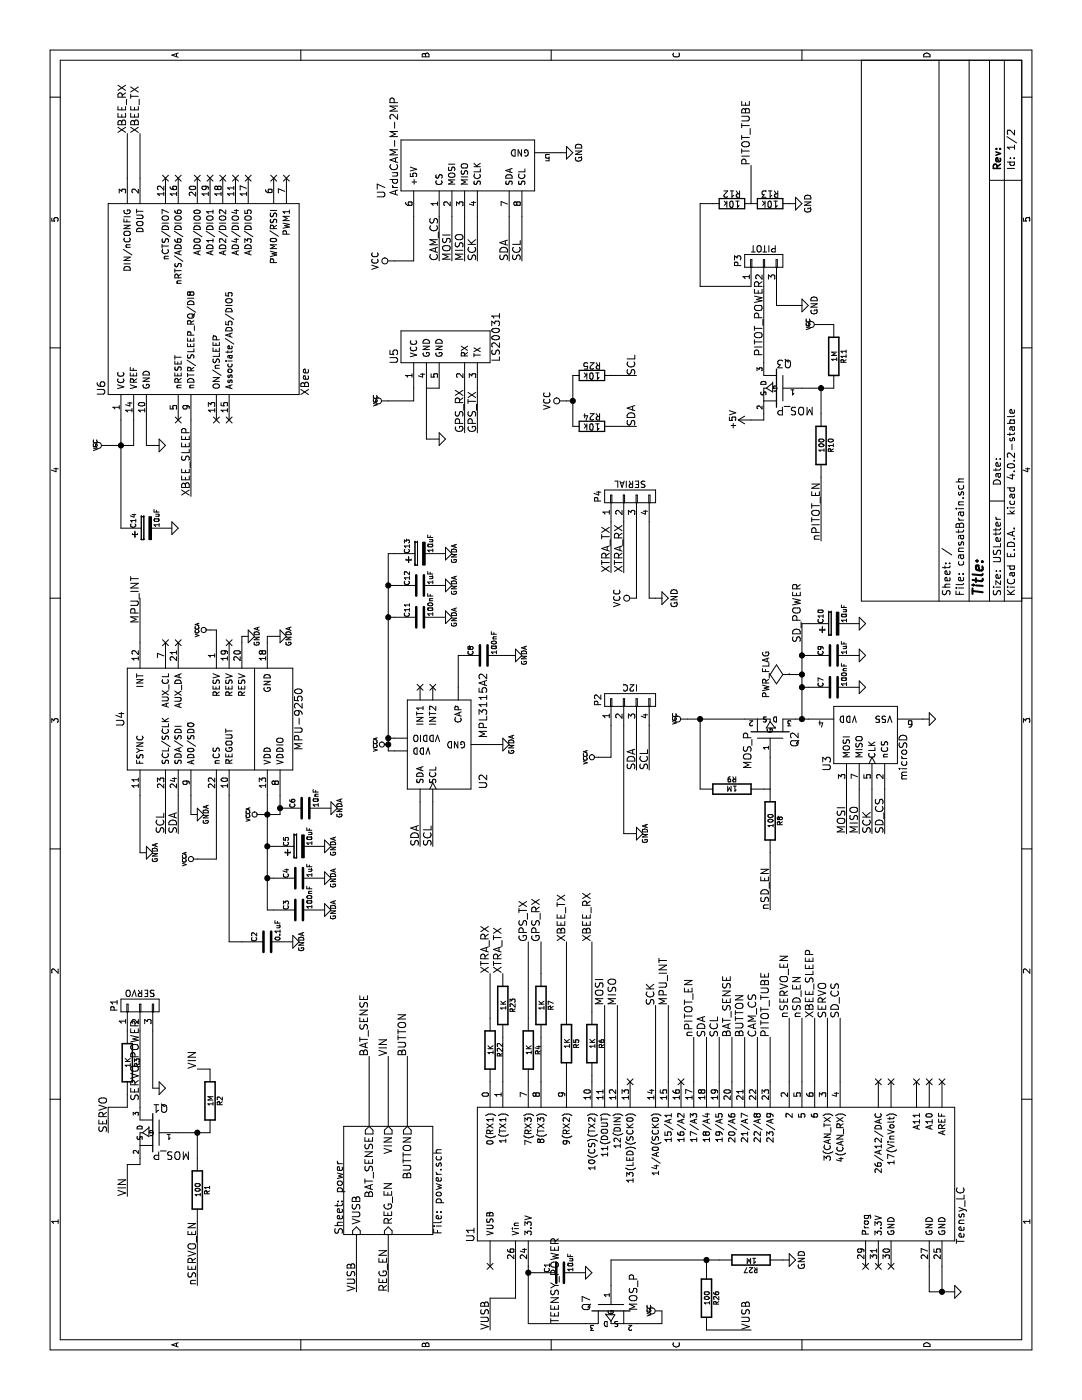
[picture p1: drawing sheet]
EESchema Schematic File Version 2
LIBS:cansatBrain-rescue
LIBS:power
LIBS:device
LIBS:transistors
LIBS:conn
LIBS:linear
LIBS:regul
LIBS:74xx
LIBS:cmos4000
LIBS:adc-dac
LIBS:memory
LIBS:xilinx
LIBS:microcontrollers
LIBS:dsp
LIBS:microchip
LIBS:analog_switches
LIBS:motorola
LIBS:texas
LIBS:intel
LIBS:audio
LIBS:interface
LIBS:digital-audio
LIBS:philips
LIBS:display
LIBS:cypress
LIBS:siliconi
LIBS:opto
LIBS:atmel
LIBS:contrib
LIBS:valves
LIBS:teensy_3.1
LIBS:cc2541
LIBS:misc
LIBS:MPU-9250
LIBS:p8x32a-lqfp
LIBS:xbee
LIBS:mpl3115a2
LIBS:microsd
LIBS:ls20031
LIBS:tmp102
LIBS:tps63031
LIBS:smartercopter-cache
LIBS:dc-dc
LIBS:cansatBrain-cache
EELAYER 25 0
EELAYER END
$Descr USLetter 11000 8500
encoding utf-8
Sheet 1 2
Title ""
Date ""
Rev ""
Comp ""
Comment1 ""
Comment2 ""
Comment3 ""
Comment4 ""
$EndDescr
$Comp
L GND-RESCUE-cansatBrain #PWR01
U 1 1
P 850 7500
F 0 "#PWR01" H 850 7500 30  0001 C CNN
F 1 "GND" H 850 7430 30  0001 C CNN
F 2 "" H 850 7500 60  0000 C CNN
F 3 "" H 850 7500 60  0000 C CNN
	1    850  7500
	1    0    0    -1  
$EndComp
$Comp
L MPU-9250 U4
U 1 1
P 5350 1650
F 0 "U4" H 5350 2350 60  0000 C CNN
F 1 "MPU-9250" H 5350 950 60  0000 C CNN
F 2 "hlib:QFN-24_3x3MM" H 5450 1750 60  0001 C CNN
F 3 "" H 5450 1750 60  0000 C CNN
F 4 "MPU-9250" H 5350 1650 60  0001 C CNN "manf#"
	1    5350 1650
	1    0    0    -1  
$EndComp
$Comp
L XBee U6
U 1 1
P 8650 1600
F 0 "U6" H 7950 2400 60  0000 C CNN
F 1 "XBee" H 8000 800 60  0000 C CNN
F 2 "hlib:xbee" H 9350 1050 60  0001 C CNN
F 3 "" H 9350 1050 60  0000 C CNN
	1    8650 1600
	1    0    0    -1  
$EndComp
$Comp
L MPL3115A2 U2
U 1 1
P 5150 3450
F 0 "U2" H 4800 3100 60  0000 L CNN
F 1 "MPL3115A2" H 5200 3100 60  0000 L CNN
F 2 "MPL3115A2:LGA8" H 6400 1700 60  0001 C CNN
F 3 "" H 6400 1700 60  0000 C CNN
	1    5150 3450
	1    0    0    -1  
$EndComp
$Comp
L microSD U3
U 1 1
P 5250 6800
F 0 "U3" H 5000 7100 60  0000 C CNN
F 1 "microSD" H 5050 6500 60  0000 C CNN
F 2 "hlib:HRS_DM3CS-SF" H 4950 6750 60  0001 C CNN
F 3 "" H 4950 6750 60  0000 C CNN
F 4 "DM3CS-SF" H 5250 6800 60  0001 C CNN "manf#"
	1    5250 6800
	1    0    0    -1  
$EndComp
$Comp
L LS20031 U5
U 1 1
P 8250 3500
F 0 "U5" H 8200 3900 60  0000 C CNN
F 1 "LS20031" H 8350 3100 60  0000 C CNN
F 2 "Pin_Headers:Pin_Header_Straight_1x05" H 7900 3550 60  0001 C CNN
F 3 "" H 7900 3550 60  0000 C CNN
	1    8250 3500
	1    0    0    -1  
$EndComp
$Comp
L Teensy_LC U1
U 1 1
P 1800 5300
F 0 "U1" H 1300 6900 60  0000 C CNN
F 1 "Teensy_LC" H 1450 3050 60  0000 C CNN
F 2 "hlib:Teensy_3.1" H 1650 5900 60  0001 C CNN
F 3 "" H 1650 5900 60  0000 C CNN
	1    1800 5300
	1    0    0    -1  
$EndComp
Text Label 550  3850 0    60   ~ 0
VUSB
$Comp
L VCC #PWR02
U 1 1
P 700 5200
F 0 "#PWR02" H 700 5300 30  0001 C CNN
F 1 "VCC" H 700 5300 30  0000 C CNN
F 2 "" H 700 5200 60  0000 C CNN
F 3 "" H 700 5200 60  0000 C CNN
	1    700  5200
	1    0    0    -1  
$EndComp
Text Label 2850 5550 0    60   ~ 0
SDA
Text Label 2850 5650 0    60   ~ 0
SCL
$Comp
L R-RESCUE-cansatBrain R5
U 1 1
P 2800 4450
F 0 "R5" V 2880 4450 40  0000 C CNN
F 1 "1K" V 2807 4451 40  0000 C CNN
F 2 "Resistors_SMD:R_0402" V 2730 4450 30  0001 C CNN
F 3 "" H 2800 4450 30  0000 C CNN
	1    2800 4450
	0    1    1    0   
$EndComp
$Comp
L R-RESCUE-cansatBrain R6
U 1 1
P 2800 4650
F 0 "R6" V 2880 4650 40  0000 C CNN
F 1 "1K" V 2807 4651 40  0000 C CNN
F 2 "Resistors_SMD:R_0402" V 2730 4650 30  0001 C CNN
F 3 "" H 2800 4650 30  0000 C CNN
	1    2800 4650
	0    1    1    0   
$EndComp
Text Label 3600 4650 0    60   ~ 0
XBEE_RX
Text Label 3600 4450 0    60   ~ 0
XBEE_TX
$Comp
L R-RESCUE-cansatBrain R4
U 1 1
P 2750 4150
F 0 "R4" V 2830 4150 40  0000 C CNN
F 1 "1K" V 2757 4151 40  0000 C CNN
F 2 "Resistors_SMD:R_0402" V 2680 4150 30  0001 C CNN
F 3 "" H 2750 4150 30  0000 C CNN
	1    2750 4150
	0    1    1    0   
$EndComp
$Comp
L R-RESCUE-cansatBrain R7
U 1 1
P 3100 4250
F 0 "R7" V 3180 4250 40  0000 C CNN
F 1 "1K" V 3107 4251 40  0000 C CNN
F 2 "Resistors_SMD:R_0402" V 3030 4250 30  0001 C CNN
F 3 "" H 3100 4250 30  0000 C CNN
	1    3100 4250
	0    1    1    0   
$EndComp
Text Label 3600 4250 0    60   ~ 0
GPS_RX
Text Label 3600 4150 0    60   ~ 0
GPS_TX
Text Label 7600 3750 0    60   ~ 0
GPS_TX
Text Label 7600 3650 0    60   ~ 0
GPS_RX
Wire Wire Line
	850  7300 850  7500
Wire Wire Line
	850  7300 1050 7300
Wire Wire Line
	1050 7400 850  7400
Connection ~ 850  7400
Wire Wire Line
	2500 5550 2850 5550
Wire Wire Line
	2500 5650 2850 5650
Wire Wire Line
	4700 3300 4350 3300
Wire Wire Line
	4350 3400 4700 3400
Wire Wire Line
	4750 1300 4450 1300
Wire Wire Line
	4450 1400 4750 1400
Wire Wire Line
	2500 4450 2550 4450
Wire Wire Line
	2500 4650 2550 4650
Wire Wire Line
	3050 4450 3600 4450
Wire Wire Line
	3600 4650 3050 4650
Wire Wire Line
	3000 4150 3600 4150
Wire Wire Line
	3600 4250 3350 4250
Wire Wire Line
	2850 4250 2500 4250
Wire Wire Line
	7950 3650 7600 3650
Wire Wire Line
	7950 3750 7600 3750
Wire Wire Line
	9600 1000 9950 1000
Wire Wire Line
	9600 1100 9950 1100
Text Label 9950 1100 0    60   ~ 0
XBEE_TX
Text Label 9950 1000 0    60   ~ 0
XBEE_RX
Wire Wire Line
	7950 3250 7850 3250
Wire Wire Line
	7850 3250 7850 3050
$Comp
L VCC #PWR03
U 1 1
P 7850 3050
F 0 "#PWR03" H 7850 3150 30  0001 C CNN
F 1 "VCC" H 7850 3150 30  0000 C CNN
F 2 "" H 7850 3050 60  0000 C CNN
F 3 "" H 7850 3050 60  0000 C CNN
	1    7850 3050
	1    0    0    -1  
$EndComp
Wire Wire Line
	7950 3450 7950 3350
$Comp
L GND-RESCUE-cansatBrain #PWR04
U 1 1
P 7550 3450
F 0 "#PWR04" H 7550 3450 30  0001 C CNN
F 1 "GND" H 7550 3380 30  0001 C CNN
F 2 "" H 7550 3450 60  0000 C CNN
F 3 "" H 7550 3450 60  0000 C CNN
	1    7550 3450
	1    0    0    -1  
$EndComp
Wire Wire Line
	7550 3450 7550 3350
Wire Wire Line
	7550 3350 7950 3350
$Comp
L GND-RESCUE-cansatBrain #PWR05
U 1 1
P 5350 7300
F 0 "#PWR05" H 5350 7300 30  0001 C CNN
F 1 "GND" H 5350 7230 30  0001 C CNN
F 2 "" H 5350 7300 60  0000 C CNN
F 3 "" H 5350 7300 60  0000 C CNN
	1    5350 7300
	1    0    0    -1  
$EndComp
Wire Wire Line
	5350 7300 5350 7250
Wire Wire Line
	2500 4850 3100 4850
Text Label 3100 4850 0    60   ~ 0
MISO
Wire Wire Line
	4800 6650 4450 6650
Wire Wire Line
	4450 6750 4800 6750
Wire Wire Line
	4800 6850 4450 6850
Text Label 4450 6650 0    60   ~ 0
MOSI
Text Label 4450 6750 0    60   ~ 0
MISO
Text Label 4450 6850 0    60   ~ 0
SCK
$Comp
L CONN_01X03 P1
U 1 1
P 3100 1100
F 0 "P1" H 3100 1300 50  0000 C CNN
F 1 "SERVO" V 3200 1100 50  0000 C CNN
F 2 "Pin_Headers:Pin_Header_Straight_1x03" H 3100 1100 60  0001 C CNN
F 3 "" H 3100 1100 60  0000 C CNN
	1    3100 1100
	1    0    0    -1  
$EndComp
Wire Wire Line
	2900 1200 2450 1200
Wire Wire Line
	2450 1200 2450 1250
$Comp
L GND-RESCUE-cansatBrain #PWR06
U 1 1
P 2450 1250
F 0 "#PWR06" H 2450 1250 30  0001 C CNN
F 1 "GND" H 2450 1180 30  0001 C CNN
F 2 "" H 2450 1250 60  0000 C CNN
F 3 "" H 2450 1250 60  0000 C CNN
	1    2450 1250
	1    0    0    -1  
$EndComp
Wire Wire Line
	2500 6500 3000 6500
Text Label 3000 6500 0    60   ~ 0
SERVO
$Comp
L MOS_P Q1
U 1 1
P 2100 1200
F 0 "Q1" H 2100 1390 60  0000 R CNN
F 1 "MOS_P" H 2100 1020 60  0000 R CNN
F 2 "SMD:SOT-23-3" H 2100 1200 60  0001 C CNN
F 3 "" H 2100 1200 60  0000 C CNN
F 4 "PMV48XP,215" H 2100 1200 60  0001 C CNN "manf#"
	1    2100 1200
	0    1    -1   0   
$EndComp
Wire Wire Line
	1850 1000 1850 1100
Wire Wire Line
	1850 1100 1900 1100
Wire Wire Line
	2300 1100 2900 1100
$Comp
L R-RESCUE-cansatBrain R2
U 1 1
P 2350 1650
F 0 "R2" V 2430 1650 40  0000 C CNN
F 1 "1M" V 2357 1651 40  0000 C CNN
F 2 "Resistors_SMD:R_0402" V 2280 1650 30  0001 C CNN
F 3 "" H 2350 1650 30  0000 C CNN
F 4 "RC0402JR-071ML" H 2350 1650 60  0001 C CNN "manf#"
	1    2350 1650
	0    1    1    0   
$EndComp
$Comp
L R-RESCUE-cansatBrain R3
U 1 1
P 2650 1000
F 0 "R3" V 2730 1000 40  0000 C CNN
F 1 "1K" V 2657 1001 40  0000 C CNN
F 2 "Resistors_SMD:R_0402" V 2580 1000 30  0001 C CNN
F 3 "" H 2650 1000 30  0000 C CNN
F 4 "RC0402JR-071KL" H 2650 1000 60  0001 C CNN "manf#"
	1    2650 1000
	0    1    1    0   
$EndComp
Wire Wire Line
	2400 1000 2300 1000
Wire Wire Line
	2300 1000 2300 850 
Wire Wire Line
	2300 850  2100 850 
Text Label 2100 850  0    60   ~ 0
SERVO
Wire Wire Line
	2100 1400 2100 1650
Wire Wire Line
	2100 1550 1900 1550
Connection ~ 2100 1550
$Comp
L R-RESCUE-cansatBrain R1
U 1 1
P 1650 1550
F 0 "R1" V 1730 1550 40  0000 C CNN
F 1 "100" V 1657 1551 40  0000 C CNN
F 2 "Resistors_SMD:R_0402" V 1580 1550 30  0001 C CNN
F 3 "" H 1650 1550 30  0000 C CNN
F 4 "CRG0402J100R/10" H 1650 1550 60  0001 C CNN "manf#"
	1    1650 1550
	0    1    1    0   
$EndComp
Wire Wire Line
	2600 1550 2600 1650
Wire Wire Line
	900  1550 1400 1550
Text Label 900  1550 0    60   ~ 0
nSERVO_EN
Wire Wire Line
	2500 6200 3000 6200
Text Label 3000 6200 0    60   ~ 0
nSERVO_EN
Wire Wire Line
	5100 3100 5100 3050
Wire Wire Line
	5100 3050 6650 3050
Wire Wire Line
	5200 3050 5200 3100
Connection ~ 5150 3050
Wire Wire Line
	5150 3800 5150 3950
Wire Wire Line
	4600 2050 4600 2200
Wire Wire Line
	4600 2200 4750 2200
Wire Wire Line
	3850 2100 4750 2100
Connection ~ 4600 2100
Wire Wire Line
	6000 2200 6000 2100
Wire Wire Line
	6000 2100 5950 2100
$Comp
L VCC #PWR07
U 1 1
P 7500 850
F 0 "#PWR07" H 7500 950 30  0001 C CNN
F 1 "VCC" H 7500 950 30  0000 C CNN
F 2 "" H 7500 850 60  0000 C CNN
F 3 "" H 7500 850 60  0000 C CNN
	1    7500 850 
	1    0    0    -1  
$EndComp
Wire Wire Line
	7500 850  7500 1050
Wire Wire Line
	6850 950  7700 950 
Wire Wire Line
	7500 1050 7700 1050
Connection ~ 7500 950 
$Comp
L GND-RESCUE-cansatBrain #PWR08
U 1 1
P 7500 1250
F 0 "#PWR08" H 7500 1250 30  0001 C CNN
F 1 "GND" H 7500 1180 30  0001 C CNN
F 2 "" H 7500 1250 60  0000 C CNN
F 3 "" H 7500 1250 60  0000 C CNN
	1    7500 1250
	1    0    0    -1  
$EndComp
Wire Wire Line
	7500 1250 7500 1150
Wire Wire Line
	7500 1150 7700 1150
$Comp
L MOS_P Q2
U 1 1
P 5250 6050
F 0 "Q2" H 5250 6240 60  0000 R CNN
F 1 "MOS_P" H 5250 5870 60  0000 R CNN
F 2 "SMD:SOT-23-3" H 5250 6050 60  0001 C CNN
F 3 "" H 5250 6050 60  0000 C CNN
	1    5250 6050
	1    0    0    1   
$EndComp
$Comp
L R-RESCUE-cansatBrain R8
U 1 1
P 4550 6050
F 0 "R8" V 4630 6050 40  0000 C CNN
F 1 "100" V 4557 6051 40  0000 C CNN
F 2 "Resistors_SMD:R_0402" V 4480 6050 30  0001 C CNN
F 3 "" H 4550 6050 30  0000 C CNN
	1    4550 6050
	0    1    1    0   
$EndComp
Wire Wire Line
	4300 6050 3850 6050
Text Label 3850 6050 0    60   ~ 0
nSD_EN
Wire Wire Line
	2500 5150 3100 5150
Text Label 3100 5150 0    60   ~ 0
SCK
Wire Wire Line
	2500 6300 3000 6300
Text Label 3000 6300 0    60   ~ 0
nSD_EN
Text Label 4450 1400 0    60   ~ 0
SDA
Text Label 4450 1300 0    60   ~ 0
SCL
Text Label 4350 3300 0    60   ~ 0
SDA
Text Label 4350 3400 0    60   ~ 0
SCL
$Comp
L R-RESCUE-cansatBrain R9
U 1 1
P 4800 5750
F 0 "R9" V 4880 5750 40  0000 C CNN
F 1 "1M" V 4807 5751 40  0000 C CNN
F 2 "Resistors_SMD:R_0402" V 4730 5750 30  0001 C CNN
F 3 "" H 4800 5750 30  0000 C CNN
	1    4800 5750
	1    0    0    -1  
$EndComp
$Comp
L VCC #PWR09
U 1 1
P 5350 5400
F 0 "#PWR09" H 5350 5500 30  0001 C CNN
F 1 "VCC" H 5350 5500 30  0000 C CNN
F 2 "" H 5350 5400 60  0000 C CNN
F 3 "" H 5350 5400 60  0000 C CNN
	1    5350 5400
	1    0    0    -1  
$EndComp
Wire Wire Line
	5350 5400 5350 5850
Wire Wire Line
	4800 5500 5350 5500
Connection ~ 5350 5500
Wire Wire Line
	4800 6000 4800 6050
Wire Wire Line
	4800 6050 5050 6050
$Comp
L VCCA #PWR010
U 1 1
P 5150 3050
F 0 "#PWR010" H 5150 3150 30  0001 C CNN
F 1 "VCCA" H 5150 3150 30  0000 C CNN
F 2 "" H 5150 3050 60  0000 C CNN
F 3 "" H 5150 3050 60  0000 C CNN
	1    5150 3050
	1    0    0    -1  
$EndComp
$Comp
L VCCA #PWR011
U 1 1
P 4600 2050
F 0 "#PWR011" H 4600 2150 30  0001 C CNN
F 1 "VCCA" H 4600 2150 30  0000 C CNN
F 2 "" H 4600 2050 60  0000 C CNN
F 3 "" H 4600 2050 60  0000 C CNN
	1    4600 2050
	1    0    0    -1  
$EndComp
$Comp
L GNDA-RESCUE-cansatBrain #PWR012
U 1 1
P 5150 3950
F 0 "#PWR012" H 5150 3950 40  0001 C CNN
F 1 "GNDA" H 5150 3880 40  0000 C CNN
F 2 "" H 5150 3950 60  0000 C CNN
F 3 "" H 5150 3950 60  0000 C CNN
	1    5150 3950
	1    0    0    -1  
$EndComp
$Comp
L GNDA-RESCUE-cansatBrain #PWR013
U 1 1
P 6000 2200
F 0 "#PWR013" H 6000 2200 40  0001 C CNN
F 1 "GNDA" H 6000 2130 40  0000 C CNN
F 2 "" H 6000 2200 60  0000 C CNN
F 3 "" H 6000 2200 60  0000 C CNN
	1    6000 2200
	1    0    0    -1  
$EndComp
$Sheet
S 1300 2700 850  700 
U 5594D180
F0 "power" 60
F1 "power.sch" 60
F2 "VUSB" I L 1300 2800 60 
F3 "REG_EN" I L 1300 3050 60 
F4 "BAT_SENSE" O R 2150 2900 60 
F5 "VIN" O R 2150 3050 60 
F6 "BUTTON" O R 2150 3200 60 
$EndSheet
$Comp
L C-RESCUE-cansatBrain C11
U 1 1
P 6150 3300
F 0 "C11" H 6150 3400 40  0000 L CNN
F 1 "100nF" H 6156 3215 40  0000 L CNN
F 2 "Capacitors_SMD:C_0402" H 6188 3150 30  0001 C CNN
F 3 "" H 6150 3300 60  0000 C CNN
	1    6150 3300
	1    0    0    -1  
$EndComp
$Comp
L CP2 C13
U 1 1
P 6650 3300
F 0 "C13" H 6650 3400 40  0000 L CNN
F 1 "10uF" H 6656 3215 40  0000 L CNN
F 2 "Capacitors_SMD:C_0805" H 6688 3150 30  0001 C CNN
F 3 "" H 6650 3300 60  0000 C CNN
	1    6650 3300
	1    0    0    -1  
$EndComp
$Comp
L C-RESCUE-cansatBrain C12
U 1 1
P 6400 3300
F 0 "C12" H 6400 3400 40  0000 L CNN
F 1 "1uF" H 6406 3215 40  0000 L CNN
F 2 "Capacitors_SMD:C_0402" H 6438 3150 30  0001 C CNN
F 3 "" H 6400 3300 60  0000 C CNN
	1    6400 3300
	1    0    0    -1  
$EndComp
$Comp
L GNDA-RESCUE-cansatBrain #PWR014
U 1 1
P 6650 3500
F 0 "#PWR014" H 6650 3500 40  0001 C CNN
F 1 "GNDA" H 6650 3430 40  0000 C CNN
F 2 "" H 6650 3500 60  0000 C CNN
F 3 "" H 6650 3500 60  0000 C CNN
	1    6650 3500
	1    0    0    -1  
$EndComp
$Comp
L GNDA-RESCUE-cansatBrain #PWR015
U 1 1
P 6400 3500
F 0 "#PWR015" H 6400 3500 40  0001 C CNN
F 1 "GNDA" H 6400 3430 40  0000 C CNN
F 2 "" H 6400 3500 60  0000 C CNN
F 3 "" H 6400 3500 60  0000 C CNN
	1    6400 3500
	1    0    0    -1  
$EndComp
$Comp
L GNDA-RESCUE-cansatBrain #PWR016
U 1 1
P 6150 3500
F 0 "#PWR016" H 6150 3500 40  0001 C CNN
F 1 "GNDA" H 6150 3430 40  0000 C CNN
F 2 "" H 6150 3500 60  0000 C CNN
F 3 "" H 6150 3500 60  0000 C CNN
	1    6150 3500
	1    0    0    -1  
$EndComp
Wire Wire Line
	6650 3050 6650 3100
Connection ~ 5200 3050
Wire Wire Line
	6400 3100 6400 3050
Connection ~ 6400 3050
Wire Wire Line
	6150 3100 6150 3050
Connection ~ 6150 3050
$Comp
L C-RESCUE-cansatBrain C8
U 1 1
P 5850 3800
F 0 "C8" H 5850 3900 40  0000 L CNN
F 1 "100nF" H 5856 3715 40  0000 L CNN
F 2 "Capacitors_SMD:C_0402" H 5888 3650 30  0001 C CNN
F 3 "" H 5850 3800 60  0000 C CNN
	1    5850 3800
	1    0    0    -1  
$EndComp
Wire Wire Line
	5850 3600 5600 3600
$Comp
L GNDA-RESCUE-cansatBrain #PWR017
U 1 1
P 5850 4050
F 0 "#PWR017" H 5850 4050 40  0001 C CNN
F 1 "GNDA" H 5850 3980 40  0000 C CNN
F 2 "" H 5850 4050 60  0000 C CNN
F 3 "" H 5850 4050 60  0000 C CNN
	1    5850 4050
	1    0    0    -1  
$EndComp
Wire Wire Line
	5850 4050 5850 4000
$Comp
L CONN_01X04 P2
U 1 1
P 5500 4950
F 0 "P2" H 5500 5200 50  0000 C CNN
F 1 "I2C" V 5600 4950 50  0000 C CNN
F 2 "Pin_Headers:Pin_Header_Straight_1x04" H 5500 4950 60  0001 C CNN
F 3 "" H 5500 4950 60  0000 C CNN
	1    5500 4950
	1    0    0    -1  
$EndComp
$Comp
L VCCA #PWR018
U 1 1
P 5050 4700
F 0 "#PWR018" H 5050 4800 30  0001 C CNN
F 1 "VCCA" H 5050 4800 30  0000 C CNN
F 2 "" H 5050 4700 60  0000 C CNN
F 3 "" H 5050 4700 60  0000 C CNN
	1    5050 4700
	1    0    0    -1  
$EndComp
$Comp
L GNDA-RESCUE-cansatBrain #PWR019
U 1 1
P 4450 5000
F 0 "#PWR019" H 4450 5000 40  0001 C CNN
F 1 "GNDA" H 4450 4930 40  0000 C CNN
F 2 "" H 4450 5000 60  0000 C CNN
F 3 "" H 4450 5000 60  0000 C CNN
	1    4450 5000
	1    0    0    -1  
$EndComp
Wire Wire Line
	5300 5000 4950 5000
Wire Wire Line
	4950 5100 5300 5100
Wire Wire Line
	5300 4900 4450 4900
Wire Wire Line
	4450 4900 4450 5000
Wire Wire Line
	5050 4700 5050 4800
Wire Wire Line
	5050 4800 5300 4800
Text Label 4950 5000 0    60   ~ 0
SDA
Text Label 4950 5100 0    60   ~ 0
SCL
Wire Wire Line
	1300 2800 850  2800
Wire Wire Line
	1300 3050 850  3050
Text Label 850  2800 0    60   ~ 0
VUSB
Text Label 850  3050 0    60   ~ 0
REG_EN
Wire Wire Line
	5950 1100 6300 1100
Text Label 6100 1100 0    60   ~ 0
MPU_INT
Wire Wire Line
	2500 5250 3100 5250
Text Label 3100 5250 0    60   ~ 0
MPU_INT
Wire Wire Line
	4800 6950 4450 6950
Text Label 4450 6950 0    60   ~ 0
SD_CS
Wire Wire Line
	2500 6600 3000 6600
Text Label 3000 6600 0    60   ~ 0
SD_CS
Wire Wire Line
	2150 2900 2700 2900
Text Label 2700 2900 0    60   ~ 0
BAT_SENSE
Wire Wire Line
	2500 5750 2850 5750
Text Label 2850 5750 0    60   ~ 0
BAT_SENSE
$Comp
L GNDA-RESCUE-cansatBrain #PWR020
U 1 1
P 4600 1550
F 0 "#PWR020" H 4600 1550 40  0001 C CNN
F 1 "GNDA" H 4600 1480 40  0000 C CNN
F 2 "" H 4600 1550 60  0000 C CNN
F 3 "" H 4600 1550 60  0000 C CNN
	1    4600 1550
	1    0    0    -1  
$EndComp
Wire Wire Line
	4600 1550 4600 1500
Wire Wire Line
	4600 1500 4750 1500
NoConn ~ 1050 6800
NoConn ~ 1050 6900
NoConn ~ 1050 7000
NoConn ~ 2500 7400
NoConn ~ 2500 7300
NoConn ~ 2500 7200
NoConn ~ 2500 7000
NoConn ~ 2500 6900
NoConn ~ 5600 3300
NoConn ~ 5600 3400
Wire Wire Line
	5350 6300 6100 6300
$Comp
L C-RESCUE-cansatBrain C7
U 1 1
P 5600 6550
F 0 "C7" H 5600 6650 40  0000 L CNN
F 1 "100nF" H 5606 6465 40  0000 L CNN
F 2 "Capacitors_SMD:C_0402" H 5638 6400 30  0001 C CNN
F 3 "" H 5600 6550 60  0000 C CNN
	1    5600 6550
	1    0    0    -1  
$EndComp
$Comp
L CP2 C10
U 1 1
P 6100 6550
F 0 "C10" H 6100 6650 40  0000 L CNN
F 1 "10uF" H 6106 6465 40  0000 L CNN
F 2 "Capacitors_SMD:C_0805" H 6138 6400 30  0001 C CNN
F 3 "" H 6100 6550 60  0000 C CNN
	1    6100 6550
	1    0    0    -1  
$EndComp
$Comp
L C-RESCUE-cansatBrain C9
U 1 1
P 5850 6550
F 0 "C9" H 5850 6650 40  0000 L CNN
F 1 "1uF" H 5856 6465 40  0000 L CNN
F 2 "Capacitors_SMD:C_0402" H 5888 6400 30  0001 C CNN
F 3 "" H 5850 6550 60  0000 C CNN
	1    5850 6550
	1    0    0    -1  
$EndComp
Wire Wire Line
	6100 6300 6100 6350
Wire Wire Line
	5850 6350 5850 6300
Connection ~ 5850 6300
Wire Wire Line
	5600 6350 5600 6300
Connection ~ 5600 6300
Wire Wire Line
	5350 6250 5350 6350
Connection ~ 5350 6300
$Comp
L GND-RESCUE-cansatBrain #PWR021
U 1 1
P 5600 6750
F 0 "#PWR021" H 5600 6750 30  0001 C CNN
F 1 "GND" H 5600 6680 30  0001 C CNN
F 2 "" H 5600 6750 60  0000 C CNN
F 3 "" H 5600 6750 60  0000 C CNN
	1    5600 6750
	1    0    0    -1  
$EndComp
$Comp
L GND-RESCUE-cansatBrain #PWR022
U 1 1
P 5850 6750
F 0 "#PWR022" H 5850 6750 30  0001 C CNN
F 1 "GND" H 5850 6680 30  0001 C CNN
F 2 "" H 5850 6750 60  0000 C CNN
F 3 "" H 5850 6750 60  0000 C CNN
	1    5850 6750
	1    0    0    -1  
$EndComp
$Comp
L GND-RESCUE-cansatBrain #PWR023
U 1 1
P 6100 6750
F 0 "#PWR023" H 6100 6750 30  0001 C CNN
F 1 "GND" H 6100 6680 30  0001 C CNN
F 2 "" H 6100 6750 60  0000 C CNN
F 3 "" H 6100 6750 60  0000 C CNN
	1    6100 6750
	1    0    0    -1  
$EndComp
$Comp
L C-RESCUE-cansatBrain C6
U 1 1
P 4650 2400
F 0 "C6" H 4650 2500 40  0000 L CNN
F 1 "10nF" H 4656 2315 40  0000 L CNN
F 2 "Capacitors_SMD:C_0402" H 4688 2250 30  0001 C CNN
F 3 "" H 4650 2400 60  0000 C CNN
F 4 "CC0402KRX7R8BB103" H 4650 2400 60  0001 C CNN "manf#"
	1    4650 2400
	1    0    0    -1  
$EndComp
$Comp
L GNDA-RESCUE-cansatBrain #PWR024
U 1 1
P 4650 2600
F 0 "#PWR024" H 4650 2600 40  0001 C CNN
F 1 "GNDA" H 4650 2530 40  0000 C CNN
F 2 "" H 4650 2600 60  0000 C CNN
F 3 "" H 4650 2600 60  0000 C CNN
	1    4650 2600
	1    0    0    -1  
$EndComp
Wire Wire Line
	3600 1800 4750 1800
Wire Wire Line
	3600 1800 3600 1900
$Comp
L C-RESCUE-cansatBrain C2
U 1 1
P 3600 2100
F 0 "C2" H 3600 2200 40  0000 L CNN
F 1 "0.1uF" H 3606 2015 40  0000 L CNN
F 2 "Capacitors_SMD:C_0402" H 3638 1950 30  0001 C CNN
F 3 "" H 3600 2100 60  0000 C CNN
F 4 "CL05A104KP5NNNC" H 3600 2100 60  0001 C CNN "manf#"
	1    3600 2100
	1    0    0    -1  
$EndComp
$Comp
L GNDA-RESCUE-cansatBrain #PWR025
U 1 1
P 3600 2300
F 0 "#PWR025" H 3600 2300 40  0001 C CNN
F 1 "GNDA" H 3600 2230 40  0000 C CNN
F 2 "" H 3600 2300 60  0000 C CNN
F 3 "" H 3600 2300 60  0000 C CNN
	1    3600 2300
	1    0    0    -1  
$EndComp
$Comp
L VCCA #PWR026
U 1 1
P 4250 1550
F 0 "#PWR026" H 4250 1650 30  0001 C CNN
F 1 "VCCA" H 4250 1650 30  0000 C CNN
F 2 "" H 4250 1550 60  0000 C CNN
F 3 "" H 4250 1550 60  0000 C CNN
	1    4250 1550
	1    0    0    -1  
$EndComp
Wire Wire Line
	4250 1550 4250 1700
Wire Wire Line
	4250 1700 4750 1700
Wire Wire Line
	6050 1650 6050 1700
Wire Wire Line
	6050 1700 5950 1700
NoConn ~ 5950 1800
$Comp
L GNDA-RESCUE-cansatBrain #PWR027
U 1 1
P 6000 1950
F 0 "#PWR027" H 6000 1950 40  0001 C CNN
F 1 "GNDA" H 6000 1880 40  0000 C CNN
F 2 "" H 6000 1950 60  0000 C CNN
F 3 "" H 6000 1950 60  0000 C CNN
	1    6000 1950
	1    0    0    -1  
$EndComp
Wire Wire Line
	6000 1950 6000 1900
Wire Wire Line
	6000 1900 5950 1900
NoConn ~ 5950 1300
NoConn ~ 5950 1400
$Comp
L GNDA-RESCUE-cansatBrain #PWR028
U 1 1
P 4300 1150
F 0 "#PWR028" H 4300 1150 40  0001 C CNN
F 1 "GNDA" H 4300 1080 40  0000 C CNN
F 2 "" H 4300 1150 60  0000 C CNN
F 3 "" H 4300 1150 60  0000 C CNN
	1    4300 1150
	1    0    0    -1  
$EndComp
Wire Wire Line
	4300 1150 4300 1100
Wire Wire Line
	4300 1100 4750 1100
$Comp
L C-RESCUE-cansatBrain C3
U 1 1
P 3850 2350
F 0 "C3" H 3850 2450 40  0000 L CNN
F 1 "100nF" H 3856 2265 40  0000 L CNN
F 2 "Capacitors_SMD:C_0402" H 3888 2200 30  0001 C CNN
F 3 "" H 3850 2350 60  0000 C CNN
F 4 "CL05A104KP5NNNC" H 3850 2350 60  0001 C CNN "manf#"
	1    3850 2350
	1    0    0    -1  
$EndComp
$Comp
L CP2 C5
U 1 1
P 4350 2350
F 0 "C5" H 4350 2450 40  0000 L CNN
F 1 "10uF" H 4356 2265 40  0000 L CNN
F 2 "Capacitors_SMD:C_0805" H 4388 2200 30  0001 C CNN
F 3 "" H 4350 2350 60  0000 C CNN
F 4 "C0805C106Z8VACTU" H 4350 2350 60  0001 C CNN "manf#"
	1    4350 2350
	1    0    0    -1  
$EndComp
$Comp
L C-RESCUE-cansatBrain C4
U 1 1
P 4100 2350
F 0 "C4" H 4100 2450 40  0000 L CNN
F 1 "1uF" H 4106 2265 40  0000 L CNN
F 2 "Capacitors_SMD:C_0402" H 4138 2200 30  0001 C CNN
F 3 "" H 4100 2350 60  0000 C CNN
F 4 "04026D105KAT2A" H 4100 2350 60  0001 C CNN "manf#"
	1    4100 2350
	1    0    0    -1  
$EndComp
$Comp
L GNDA-RESCUE-cansatBrain #PWR029
U 1 1
P 4350 2550
F 0 "#PWR029" H 4350 2550 40  0001 C CNN
F 1 "GNDA" H 4350 2480 40  0000 C CNN
F 2 "" H 4350 2550 60  0000 C CNN
F 3 "" H 4350 2550 60  0000 C CNN
	1    4350 2550
	1    0    0    -1  
$EndComp
$Comp
L GNDA-RESCUE-cansatBrain #PWR030
U 1 1
P 4100 2550
F 0 "#PWR030" H 4100 2550 40  0001 C CNN
F 1 "GNDA" H 4100 2480 40  0000 C CNN
F 2 "" H 4100 2550 60  0000 C CNN
F 3 "" H 4100 2550 60  0000 C CNN
	1    4100 2550
	1    0    0    -1  
$EndComp
$Comp
L GNDA-RESCUE-cansatBrain #PWR031
U 1 1
P 3850 2550
F 0 "#PWR031" H 3850 2550 40  0001 C CNN
F 1 "GNDA" H 3850 2480 40  0000 C CNN
F 2 "" H 3850 2550 60  0000 C CNN
F 3 "" H 3850 2550 60  0000 C CNN
	1    3850 2550
	1    0    0    -1  
$EndComp
Wire Wire Line
	4350 2100 4350 2150
Wire Wire Line
	4100 2150 4100 2100
Connection ~ 4100 2100
Wire Wire Line
	3850 2150 3850 2100
Connection ~ 4350 2100
Wire Wire Line
	2500 6400 3000 6400
Text Label 3000 6400 0    60   ~ 0
XBEE_SLEEP
Wire Wire Line
	7700 1500 7100 1500
Text Label 7100 1500 0    60   ~ 0
XBEE_SLEEP
NoConn ~ 9600 1550
NoConn ~ 9600 1650
NoConn ~ 9600 1750
NoConn ~ 9600 1850
NoConn ~ 9600 1950
NoConn ~ 9600 2150
NoConn ~ 9600 2250
NoConn ~ 9600 1400
NoConn ~ 9600 1300
NoConn ~ 7700 1800
NoConn ~ 7700 1700
NoConn ~ 7700 1400
$Comp
L C-RESCUE-cansatBrain C1
U 1 1
P 1000 4400
F 0 "C1" H 1000 4500 40  0000 L CNN
F 1 "10uF" H 1006 4315 40  0000 L CNN
F 2 "Capacitors_SMD:C_0805" H 1038 4250 30  0001 C CNN
F 3 "" H 1000 4400 60  0000 C CNN
F 4 "C0805C106Z8VACTU" H 1000 4400 60  0001 C CNN "manf#"
	1    1000 4400
	1    0    0    -1  
$EndComp
$Comp
L GND-RESCUE-cansatBrain #PWR032
U 1 1
P 1000 4600
F 0 "#PWR032" H 1000 4600 30  0001 C CNN
F 1 "GND" H 1000 4530 30  0001 C CNN
F 2 "" H 1000 4600 60  0000 C CNN
F 3 "" H 1000 4600 60  0000 C CNN
	1    1000 4600
	1    0    0    -1  
$EndComp
$Comp
L GND-RESCUE-cansatBrain #PWR033
U 1 1
P 6850 1350
F 0 "#PWR033" H 6850 1350 30  0001 C CNN
F 1 "GND" H 6850 1280 30  0001 C CNN
F 2 "" H 6850 1350 60  0000 C CNN
F 3 "" H 6850 1350 60  0000 C CNN
	1    6850 1350
	1    0    0    -1  
$EndComp
$Comp
L CP2 C14
U 1 1
P 6850 1150
F 0 "C14" H 6850 1250 40  0000 L CNN
F 1 "10uF" H 6856 1065 40  0000 L CNN
F 2 "Capacitors_SMD:C_0805" H 6888 1000 30  0001 C CNN
F 3 "" H 6850 1150 60  0000 C CNN
	1    6850 1150
	1    0    0    -1  
$EndComp
NoConn ~ 2500 4950
Wire Wire Line
	2500 5850 2850 5850
Text Label 2850 5850 0    60   ~ 0
BUTTON
Text Label 3350 3850 0    60   ~ 0
XTRA_RX
Text Label 3350 3950 0    60   ~ 0
XTRA_TX
NoConn ~ 2500 5350
Wire Wire Line
	2150 3050 2700 3050
Text Label 2700 3050 0    60   ~ 0
VIN
Wire Wire Line
	1850 1000 1600 1000
Text Label 1600 1000 0    60   ~ 0
VIN
Wire Wire Line
	2150 3200 2700 3200
Text Label 2700 3200 0    60   ~ 0
BUTTON
$Comp
L ArduCAM-M-2MP U7
U 1 1
P 9650 3650
F 0 "U7" H 9500 4300 60  0000 C CNN
F 1 "ArduCAM-M-2MP" H 9850 4200 60  0000 C CNN
F 2 "Pin_Headers:Pin_Header_Straight_1x08" H 9600 3500 60  0001 C CNN
F 3 "" H 9600 3500 60  0000 C CNN
	1    9650 3650
	1    0    0    -1  
$EndComp
Wire Wire Line
	9300 3250 8950 3250
Wire Wire Line
	8950 3250 8950 3100
Wire Wire Line
	9300 3450 8950 3450
Wire Wire Line
	9300 3550 8950 3550
Wire Wire Line
	8950 3650 9300 3650
Wire Wire Line
	9300 3750 8950 3750
Wire Wire Line
	9300 4000 8950 4000
Wire Wire Line
	8950 4100 9300 4100
$Comp
L GND #PWR034
U 1 1
P 9800 4400
F 0 "#PWR034" H 9800 4150 50  0001 C CNN
F 1 "GND" H 9800 4250 50  0000 C CNN
F 2 "" H 9800 4400 50  0000 C CNN
F 3 "" H 9800 4400 50  0000 C CNN
	1    9800 4400
	1    0    0    -1  
$EndComp
Text Label 8950 4000 0    60   ~ 0
SDA
Text Label 8950 4100 0    60   ~ 0
SCL
Text Label 8950 3550 0    60   ~ 0
MOSI
Text Label 8950 3650 0    60   ~ 0
MISO
Text Label 8950 3750 0    60   ~ 0
SCK
Wire Wire Line
	2500 5950 2850 5950
Text Label 2850 5950 0    60   ~ 0
CAM_CS
Text Label 8950 3450 0    60   ~ 0
CAM_CS
$Comp
L CONN_01X03 P3
U 1 1
P 8950 6000
F 0 "P3" H 8950 6200 50  0000 C CNN
F 1 "PITOT" V 9050 6000 50  0000 C CNN
F 2 "Pin_Headers:Pin_Header_Straight_1x03" H 8950 6000 50  0001 C CNN
F 3 "" H 8950 6000 50  0000 C CNN
	1    8950 6000
	1    0    0    -1  
$EndComp
Wire Wire Line
	8750 6100 8600 6100
Wire Wire Line
	8600 6100 8600 6250
$Comp
L GND #PWR035
U 1 1
P 8600 6250
F 0 "#PWR035" H 8600 6000 50  0001 C CNN
F 1 "GND" H 8600 6100 50  0000 C CNN
F 2 "" H 8600 6250 50  0000 C CNN
F 3 "" H 8600 6250 50  0000 C CNN
	1    8600 6250
	1    0    0    -1  
$EndComp
Wire Wire Line
	2500 6050 2850 6050
Text Label 2850 6050 0    60   ~ 0
PITOT_TUBE
$Comp
L MOS_P Q3
U 1 1
P 7950 6100
F 0 "Q3" H 7950 6290 60  0000 R CNN
F 1 "MOS_P" H 7950 5920 60  0000 R CNN
F 2 "SMD:SOT-23-3" H 7950 6100 60  0001 C CNN
F 3 "" H 7950 6100 60  0000 C CNN
	1    7950 6100
	0    1    -1   0   
$EndComp
Wire Wire Line
	7700 5900 7700 6000
Wire Wire Line
	7700 6000 7750 6000
Wire Wire Line
	8150 6000 8750 6000
$Comp
L R-RESCUE-cansatBrain R11
U 1 1
P 8200 6550
F 0 "R11" V 8280 6550 40  0000 C CNN
F 1 "1M" V 8207 6551 40  0000 C CNN
F 2 "Resistors_SMD:R_0402" V 8130 6550 30  0001 C CNN
F 3 "" H 8200 6550 30  0000 C CNN
	1    8200 6550
	0    1    1    0   
$EndComp
Wire Wire Line
	7950 6300 7950 6550
Wire Wire Line
	7950 6450 7750 6450
Connection ~ 7950 6450
$Comp
L R-RESCUE-cansatBrain R10
U 1 1
P 7500 6450
F 0 "R10" V 7580 6450 40  0000 C CNN
F 1 "100" V 7507 6451 40  0000 C CNN
F 2 "Resistors_SMD:R_0402" V 7430 6450 30  0001 C CNN
F 3 "" H 7500 6450 30  0000 C CNN
	1    7500 6450
	0    1    1    0   
$EndComp
$Comp
L VCC #PWR036
U 1 1
P 8450 6450
F 0 "#PWR036" H 8450 6550 30  0001 C CNN
F 1 "VCC" H 8450 6550 30  0000 C CNN
F 2 "" H 8450 6450 60  0000 C CNN
F 3 "" H 8450 6450 60  0000 C CNN
	1    8450 6450
	1    0    0    -1  
$EndComp
Wire Wire Line
	8450 6450 8450 6550
Wire Wire Line
	6750 6450 7250 6450
$Comp
L +5V #PWR037
U 1 1
P 7700 5900
F 0 "#PWR037" H 7700 5750 50  0001 C CNN
F 1 "+5V" H 7700 6040 50  0000 C CNN
F 2 "" H 7700 5900 50  0000 C CNN
F 3 "" H 7700 5900 50  0000 C CNN
	1    7700 5900
	1    0    0    -1  
$EndComp
Text Label 6750 6450 0    60   ~ 0
nPITOT_EN
Wire Wire Line
	2500 5450 2850 5450
Text Label 2850 5450 0    60   ~ 0
nPITOT_EN
Wire Wire Line
	8750 5900 8750 5500
Wire Wire Line
	8750 5500 9400 5500
Wire Wire Line
	9400 5500 9400 5600
$Comp
L R R12
U 1 1
P 9400 5750
F 0 "R12" V 9480 5750 50  0000 C CNN
F 1 "10k" V 9400 5750 50  0000 C CNN
F 2 "Resistors_SMD:R_0402" V 9330 5750 50  0001 C CNN
F 3 "" H 9400 5750 50  0000 C CNN
	1    9400 5750
	1    0    0    -1  
$EndComp
$Comp
L R R13
U 1 1
P 9400 6050
F 0 "R13" V 9480 6050 50  0000 C CNN
F 1 "10k" V 9400 6050 50  0000 C CNN
F 2 "Resistors_SMD:R_0402" V 9330 6050 50  0001 C CNN
F 3 "" H 9400 6050 50  0000 C CNN
	1    9400 6050
	1    0    0    -1  
$EndComp
$Comp
L GND #PWR038
U 1 1
P 9400 6200
F 0 "#PWR038" H 9400 5950 50  0001 C CNN
F 1 "GND" H 9400 6050 50  0000 C CNN
F 2 "" H 9400 6200 50  0000 C CNN
F 3 "" H 9400 6200 50  0000 C CNN
	1    9400 6200
	1    0    0    -1  
$EndComp
Wire Wire Line
	9400 5900 9700 5900
Text Label 9700 5900 0    60   ~ 0
PITOT_TUBE
Connection ~ 4650 2200
Wire Wire Line
	2500 4750 3100 4750
Text Label 3100 4750 0    60   ~ 0
MOSI
$Comp
L PWR_FLAG #FLG039
U 1 1
P 5700 6200
F 0 "#FLG039" H 5700 6295 50  0001 C CNN
F 1 "PWR_FLAG" H 5700 6380 50  0000 C CNN
F 2 "" H 5700 6200 50  0000 C CNN
F 3 "" H 5700 6200 50  0000 C CNN
	1    5700 6200
	1    0    0    -1  
$EndComp
Wire Wire Line
	5700 6200 5700 6300
Connection ~ 5700 6300
$Comp
L CONN_01X04 P4
U 1 1
P 7100 4950
F 0 "P4" H 7100 5200 50  0000 C CNN
F 1 "SERIAL" V 7200 4950 50  0000 C CNN
F 2 "Pin_Headers:Pin_Header_Straight_1x04" H 7100 4950 50  0001 C CNN
F 3 "" H 7100 4950 50  0000 C CNN
	1    7100 4950
	1    0    0    -1  
$EndComp
Wire Wire Line
	6900 4800 6500 4800
Wire Wire Line
	6500 4900 6900 4900
Wire Wire Line
	6300 5000 6900 5000
Wire Wire Line
	6300 5100 6900 5100
Text Label 6500 4800 0    60   ~ 0
XTRA_TX
Text Label 6500 4900 0    60   ~ 0
XTRA_RX
$Comp
L VCC #PWR040
U 1 1
P 6300 5000
F 0 "#PWR040" H 6300 4850 50  0001 C CNN
F 1 "VCC" H 6300 5150 50  0000 C CNN
F 2 "" H 6300 5000 50  0000 C CNN
F 3 "" H 6300 5000 50  0000 C CNN
	1    6300 5000
	1    0    0    -1  
$EndComp
$Comp
L GND #PWR041
U 1 1
P 6300 5150
F 0 "#PWR041" H 6300 4900 50  0001 C CNN
F 1 "GND" H 6300 5000 50  0000 C CNN
F 2 "" H 6300 5150 50  0000 C CNN
F 3 "" H 6300 5150 50  0000 C CNN
	1    6300 5150
	1    0    0    -1  
$EndComp
Wire Wire Line
	6300 5150 6300 5100
Text Label 2600 1550 0    60   ~ 0
VIN
$Comp
L R-RESCUE-cansatBrain R22
U 1 1
P 2750 3850
F 0 "R22" V 2830 3850 40  0000 C CNN
F 1 "1K" V 2757 3851 40  0000 C CNN
F 2 "Resistors_SMD:R_0402" V 2680 3850 30  0001 C CNN
F 3 "" H 2750 3850 30  0000 C CNN
	1    2750 3850
	0    1    1    0   
$EndComp
$Comp
L R-RESCUE-cansatBrain R23
U 1 1
P 3100 3950
F 0 "R23" V 3180 3950 40  0000 C CNN
F 1 "1K" V 3107 3951 40  0000 C CNN
F 2 "Resistors_SMD:R_0402" V 3030 3950 30  0001 C CNN
F 3 "" H 3100 3950 30  0000 C CNN
	1    3100 3950
	0    1    1    0   
$EndComp
Wire Wire Line
	2850 3950 2500 3950
Wire Wire Line
	3000 3850 3350 3850
$Comp
L VCC #PWR042
U 1 1
P 7850 4450
F 0 "#PWR042" H 7850 4300 50  0001 C CNN
F 1 "VCC" H 7850 4600 50  0000 C CNN
F 2 "" H 7850 4450 50  0000 C CNN
F 3 "" H 7850 4450 50  0000 C CNN
	1    7850 4450
	1    0    0    -1  
$EndComp
$Comp
L R R24
U 1 1
P 7650 4650
F 0 "R24" V 7730 4650 50  0000 C CNN
F 1 "10k" V 7650 4650 50  0000 C CNN
F 2 "Resistors_SMD:R_0402" V 7580 4650 50  0001 C CNN
F 3 "" H 7650 4650 50  0000 C CNN
F 4 "RC0402JR-0710KL" H 7650 4650 60  0001 C CNN "manf#"
	1    7650 4650
	1    0    0    -1  
$EndComp
$Comp
L R R25
U 1 1
P 8050 4650
F 0 "R25" V 8130 4650 50  0000 C CNN
F 1 "10k" V 8050 4650 50  0000 C CNN
F 2 "Resistors_SMD:R_0402" V 7980 4650 50  0001 C CNN
F 3 "" H 8050 4650 50  0000 C CNN
	1    8050 4650
	1    0    0    -1  
$EndComp
Wire Wire Line
	7650 4500 8050 4500
Wire Wire Line
	7850 4450 7850 4500
Connection ~ 7850 4500
Wire Wire Line
	7650 4800 7650 5000
Wire Wire Line
	8050 4800 8050 5000
Text Label 7650 5000 0    60   ~ 0
SDA
Text Label 8050 5000 0    60   ~ 0
SCL
$Comp
L MOS_P Q7
U 1 1
P 700 4800
F 0 "Q7" H 700 4990 60  0000 R CNN
F 1 "MOS_P" H 700 4620 60  0000 R CNN
F 2 "SMD:SOT-23-3" H 700 4800 60  0001 C CNN
F 3 "" H 700 4800 60  0000 C CNN
F 4 "PMV48XP,215" H 700 4800 60  0001 C CNN "manf#"
	1    700  4800
	-1   0    0    -1  
$EndComp
Wire Wire Line
	600  4600 600  4150
Wire Wire Line
	600  4150 1050 4150
Wire Wire Line
	1000 4200 1000 4150
Connection ~ 1000 4150
Wire Wire Line
	600  5000 600  5200
Wire Wire Line
	600  5200 700  5200
$Comp
L R-RESCUE-cansatBrain R27
U 1 1
P 1100 5900
F 0 "R27" V 1180 5900 40  0000 C CNN
F 1 "1M" V 1107 5901 40  0000 C CNN
F 2 "Resistors_SMD:R_0402" V 1030 5900 30  0001 C CNN
F 3 "" H 1100 5900 30  0000 C CNN
F 4 "RC0402JR-071ML" H 1100 5900 60  0001 C CNN "manf#"
	1    1100 5900
	-1   0    0    1   
$EndComp
Wire Wire Line
	1100 4800 1100 5650
Wire Wire Line
	1100 4800 900  4800
$Comp
L GND #PWR043
U 1 1
P 1100 6150
F 0 "#PWR043" H 1100 5900 50  0001 C CNN
F 1 "GND" H 1100 6000 50  0000 C CNN
F 2 "" H 1100 6150 50  0000 C CNN
F 3 "" H 1100 6150 50  0000 C CNN
	1    1100 6150
	1    0    0    -1  
$EndComp
Wire Wire Line
	550  3850 800  3850
Wire Wire Line
	800  3850 800  4050
Wire Wire Line
	800  4050 1050 4050
NoConn ~ 1050 3850
$Comp
L R-RESCUE-cansatBrain R26
U 1 1
P 800 5550
F 0 "R26" V 880 5550 40  0000 C CNN
F 1 "100" V 807 5551 40  0000 C CNN
F 2 "Resistors_SMD:R_0402" V 730 5550 30  0001 C CNN
F 3 "" H 800 5550 30  0000 C CNN
F 4 "CRG0402J100R/10" H 800 5550 60  0001 C CNN "manf#"
	1    800  5550
	0    1    1    0   
$EndComp
Wire Wire Line
	1050 5550 1100 5550
Connection ~ 1100 5550
Wire Wire Line
	550  5550 550  5900
Text Label 550  5900 0    60   ~ 0
VUSB
Text Label 5950 6300 0    60   ~ 0
SD_POWER
Text Label 2350 1100 0    60   ~ 0
SERVO_POWER
Text Label 8200 6000 0    60   ~ 0
PITOT_POWER
Text Label 600  4400 0    60   ~ 0
TEENSY_POWER
$Comp
L VCCA #PWR044
U 1 1
P 6050 1650
F 0 "#PWR044" H 6050 1750 30  0001 C CNN
F 1 "VCCA" H 6050 1750 30  0000 C CNN
F 2 "" H 6050 1650 60  0000 C CNN
F 3 "" H 6050 1650 60  0000 C CNN
	1    6050 1650
	1    0    0    -1  
$EndComp
$Comp
L VCC #PWR045
U 1 1
P 8950 3100
F 0 "#PWR045" H 8950 2950 50  0001 C CNN
F 1 "VCC" H 8950 3250 50  0000 C CNN
F 2 "" H 8950 3100 50  0000 C CNN
F 3 "" H 8950 3100 50  0000 C CNN
	1    8950 3100
	1    0    0    -1  
$EndComp
$EndSCHEMATC
